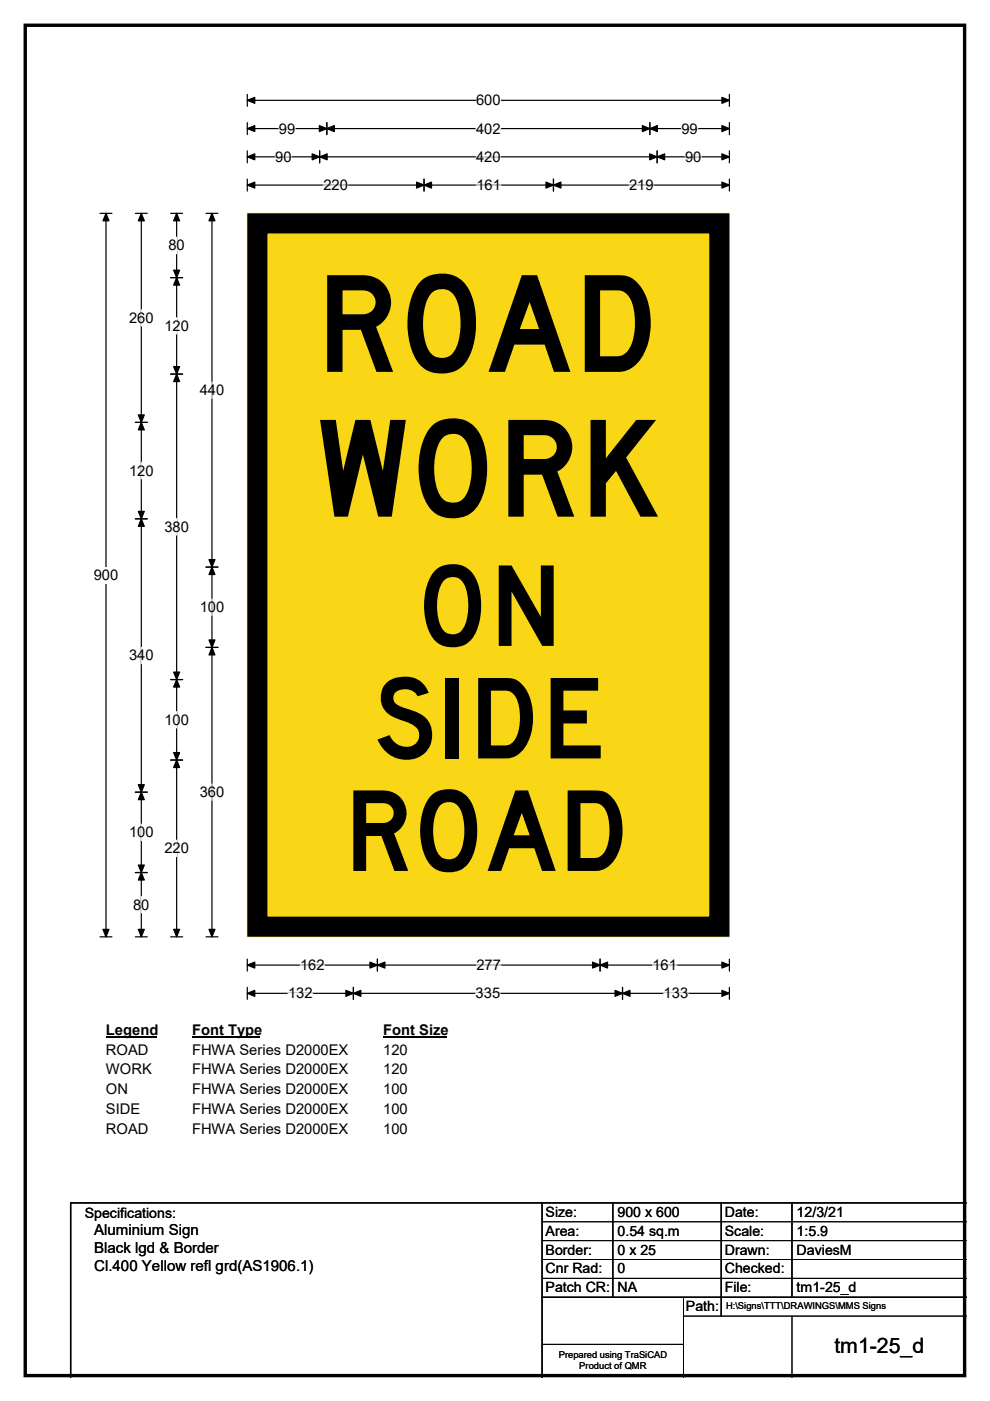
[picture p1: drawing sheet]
<svg xmlns="http://www.w3.org/2000/svg" width="210mm" height="297mm" viewBox="0 0 210 297" stroke-linecap="round" stroke-linejoin="round" font-family="sans-serif">
<path d="M5.4 5.4h199.2v286.3h-199.2z" fill="none" stroke="#000" stroke-width=".72"/>
<path d="M52.5 21.3h102.2M52.5 20v2.5M154.7 20v2.5" fill="none" stroke="#000" stroke-width=".25"/>
<path d="M52.5 21.3l1.5-.7v1.3zM153.1 20.6l1.6 .7-1.6 .6z" fill="#000" stroke="#000" stroke-width=".25"/>
<path d="M101 19.5h5.2v3.5h-5.2z" fill="#fff"/>
<g fill="none" stroke="#000" stroke-width=".25">
<path d="M52.5 27.3h102.2M52.5 26v2.5M52.5 32v2.5M52.5 38v2.5M52.5 33.3h102.2M52.5 39.2h102.2M67.8 32v2.5M69.3 26v2.5M89.9 38v2.5M117.4 38v2.5M137.8 26v2.5M139.4 32v2.5"/>
<path d="M154.7 26v2.5M154.7 32v2.5M154.7 38v2.5M21.2 45.2h2.5M22.5 45.2v153.4M21.2 198.6h2.5M52.5 203.3v2.6M52.5 209.3v2.6M52.5 204.6h102.2M52.5 210.6h102.2M75 209.3v2.6M80.1 203.3v2.6"/>
<path d="M127.3 203.3v2.6M132 209.3v2.6M154.7 203.3v2.6M154.7 209.3v2.6"/>
</g>
<g fill="#000" stroke="#000" stroke-width=".25">
<path d="M52.5 27.3l1.5-.7v1.3zM52.5 33.3l1.5-.7v1.3zM52.5 39.2l1.5-.6v1.3zM67.8 33.3l1.6-.7v1.3zM66.2 32.6l1.6 .7-1.6 .6zM69.3 27.3l1.6-.7v1.3zM67.7 26.6l1.6 .7-1.6 .6zM89.9 39.2l1.6-.6v1.3zM88.3 38.6l1.6 .6-1.6 .7zM115.8 38.6l1.6 .6-1.6 .7zM117.4 39.2l1.6-.6v1.3zM136.2 26.6l1.6 .7-1.6 .6z"/>
<path d="M137.8 27.3l1.6-.7v1.3zM137.8 32.6l1.6 .7-1.6 .6zM139.4 33.3l1.6-.7v1.3zM153.1 26.6l1.6 .7-1.6 .6zM153.1 32.6l1.6 .7-1.6 .6zM153.1 38.6l1.6 .6-1.6 .7zM22.5 45.2l.6 1.6h-1.3zM21.8 197h1.3l-.6 1.6zM52.5 204.6l1.5-.6v1.3zM52.5 210.6l1.5-.6v1.2zM75 210.6l1.5-.6v1.2zM73.4 210l1.6 .6-1.6 .6z"/>
<path d="M80.1 204.6l1.5-.6v1.3zM78.5 204l1.6 .6-1.6 .7zM125.7 204l1.6 .6-1.6 .7zM127.3 204.6l1.6-.6v1.3zM130.5 210l1.5 .6-1.5 .6zM132 210.6l1.6-.6v1.2zM153.1 204l1.6 .6-1.6 .7zM153.1 210l1.6 .6-1.6 .6z"/>
</g>
<g fill="none" stroke="#fff" stroke-width=".25">
<path d="M58.4 33.3h3.4M59.1 27.3h3.5M68.6 39.2h5.2M101 27.3h5.2M101 33.3h5.2M101 39.2h5.3M133.4 39.2h5.2M144.5 27.3h3.5M145.3 33.3h3.5M61.1 210.6h5.2M63.6 204.6h5.3M100.9 210.6h5.2"/>
<path d="M101 204.6h5.3M138.4 204.6h5.2M140.8 210.6h5.2"/>
</g>
<path d="M19.9 120.2h5.2v3.5h-5.2z" fill="#fff"/>
<g fill="none" stroke="#000" stroke-width=".25">
<path d="M28.7 45.2h2.5M30 45.2v153.4M36.2 45.2h2.5M36.2 58.9h2.5M37.5 45.2v153.4M43.7 45.2h2.5M45 45.2v153.4M36.2 79.3h2.5M28.7 89.6h2.5M28.7 110h2.5M43.7 120.2h2.5M43.7 137.3h2.5"/>
<path d="M36.2 144.1h2.5M28.7 168h2.5M36.2 161.1h2.5M28.7 185h2.5M28.7 198.6h2.5M36.2 198.6h2.5M43.7 198.6h2.5"/>
</g>
<g fill="#000" stroke="#000" stroke-width=".25">
<path d="M30 45.2l.6 1.6h-1.3zM37.5 58.9l.6 1.6h-1.3zM37.5 45.2l.6 1.6h-1.3zM36.8 57.3h1.3l-.6 1.6zM45 45.2l.6 1.6h-1.3zM36.8 77.7h1.3l-.6 1.6zM37.5 79.3l.6 1.6h-1.3zM30 89.6l.6 1.5h-1.3zM29.3 88h1.3l-.6 1.6zM29.3 108.4h1.3l-.6 1.6zM30 110l.6 1.6h-1.3zM45 120.2l.6 1.6h-1.3z"/>
<path d="M44.3 135.7h1.3l-.6 1.6zM44.3 118.6h1.3l-.6 1.6zM45 137.3l.6 1.6h-1.3zM36.8 142.5h1.3l-.6 1.6zM37.5 144.1l.6 1.6h-1.3zM29.3 166.4h1.3l-.6 1.6zM30 168l.6 1.5h-1.3zM36.8 159.6h1.3l-.6 1.5zM37.5 161.1l.6 1.6h-1.3zM29.3 183.4h1.3l-.6 1.6zM30 185l.6 1.6h-1.3zM29.3 197h1.3l-.6 1.6z"/>
<path d="M36.8 197h1.3l-.6 1.6zM44.3 197h1.3l-.6 1.6z"/>
</g>
<g fill="none" stroke="#fff" stroke-width=".25">
<path d="M37.5 50.3v3.5M30 65.7v3.4M37.5 67.4v3.4M30 98v3.5M45 81v3.5M37.5 109.9v3.6M30 137.2v3.5M45 127v3.5M37.5 150.9v3.4M30 174.7v3.5M37.5 178.1v3.5M45 166.2v3.5"/>
<path d="M30 190.1v3.4"/>
</g>
<path d="M22.5 216.6h10.7v3.5h-10.7z" fill="#fff"/>
<path d="M22.5 219.9h10.7" fill="none" stroke="#000" stroke-width=".32"/>
<path d="M40.7 216.6h14.4v3.5h-14.4z" fill="#fff"/>
<path d="M40.7 219.9h14.4" fill="none" stroke="#000" stroke-width=".32"/>
<path d="M81.3 216.6h13.4v3.5h-13.4z" fill="#fff"/>
<path d="M81.3 219.9h13.4" fill="none" stroke="#000" stroke-width=".32"/>
<g fill="#fff">
<path d="M22.5 220.8h9v3.5h-9z"/>
<path d="M40.7 220.8h33.1v3.5h-33.1z"/>
<path d="M81.3 220.8h5.2v3.5h-5.2z"/>
<path d="M22.5 225h9.7v3.5h-9.7z"/>
<path d="M40.7 225h33.1v3.5h-33.1z"/>
<path d="M81.3 225h5.2v3.5h-5.2z"/>
<path d="M22.5 229.2h4.6v3.5h-4.6z"/>
<path d="M40.7 229.2h33.1v3.5h-33.1z"/>
<path d="M81.3 229.2h5.2v3.5h-5.2z"/>
<path d="M22.5 233.4h7.2v3.5h-7.2z"/>
<path d="M40.7 233.4h33.1v3.5h-33.1z"/>
<path d="M81.3 233.4h5.2v3.5h-5.2z"/>
<path d="M22.5 237.6h9v3.4h-9z"/>
<path d="M40.7 237.6h33.1v3.4h-33.1z"/>
<path d="M81.3 237.6h5.2v3.4h-5.2z"/>
</g>
<path d="M52.5 45.3h102.2v153.3h-102.2z" fill="#fad716"/>
<path d="M52.5 45.2h102.2v153.4h-102.2z" fill="none" stroke="#fad716" stroke-width=".21"/>
<path d="M54.6 47.4h98v149.1h-98z" fill="none" stroke="#000" stroke-width="4.3"/>
<path d="M115 255v37M130 255v20M153 255v24M168 255v20M205 255h-190v37M115 275h90" fill="none" stroke="#000" stroke-width=".3"/>
<path d="M115 259h90M115 263h90M115 267h90M115 271h90M145 279h60M145 275v17M168 279v13M115 285h30" fill="none" stroke="#000" stroke-width=".21"/>
<g font-size="28.5">
<text x="67" y="78.8">ROAD</text>
<text x="67.3" y="109.5">WORK</text>
</g>
<g font-size="23.7">
<text x="88.2" y="136.9">ON</text>
<text x="79.2" y="160.8">SIDE</text>
<text x="72.9" y="184.7">ROAD</text>
</g>
<text font-size="4.5" x="177" y="286.9">tm1-25_d</text>
<g font-size="3.2">
<text x="20" y="261.9">Aluminium Sign</text>
<text x="20" y="265.7">Black lgd &amp; Border</text>
<text x="20" y="269.6">Cl.400 Yellow refl grd(AS1906.1)</text>
</g>
<g font-size="3.1">
<text x="101" y="22.3">600</text>
<text x="59.1" y="28.3">99</text>
<text x="101" y="28.3">402</text>
<text x="144.5" y="28.3">99</text>
<text x="58.4" y="34.3">90</text>
<text x="101" y="34.3">420</text>
<text x="145.3" y="34.3">90</text>
<text x="68.6" y="40.3">220</text>
<text x="101" y="40.3">161</text>
<text x="133.4" y="40.3">219</text>
<text x="35.7" y="53.1">80</text>
<text x="27.4" y="68.5">260</text>
<text x="34.9" y="70.1">120</text>
<text x="42.4" y="83.8">440</text>
<text x="27.4" y="100.8">120</text>
<text x="34.9" y="112.7">380</text>
<text x="19.9" y="123">900</text>
<text x="42.4" y="129.8">100</text>
<text x="27.4" y="140">340</text>
<text x="34.9" y="153.7">100</text>
<text x="42.4" y="169">360</text>
<text x="27.4" y="177.5">100</text>
<text x="34.9" y="180.9">220</text>
<text x="28.2" y="192.9">80</text>
<text x="63.6" y="205.7">162</text>
<text x="101" y="205.7">277</text>
<text x="138.4" y="205.7">161</text>
<text x="61.1" y="211.7">132</text>
<text x="100.9" y="211.7">335</text>
<text x="140.8" y="211.7">133</text>
<text x="22.5" y="219.4">Legend</text>
<text x="40.7" y="219.4">Font Type</text>
<text x="81.3" y="219.4">Font Size</text>
<text x="22.5" y="223.6">ROAD</text>
<text x="22.5" y="227.8">WORK</text>
<text x="40.7" y="223.6">FHWA Series D2000EX</text>
<text x="40.7" y="227.8">FHWA Series D2000EX</text>
<text x="81.3" y="223.6">120</text>
<text x="81.3" y="227.8">120</text>
<text x="22.5" y="232">ON</text>
<text x="40.7" y="232">FHWA Series D2000EX</text>
<text x="81.3" y="232">100</text>
<text x="22.5" y="236.2">SIDE</text>
<text x="40.7" y="236.2">FHWA Series D2000EX</text>
<text x="81.3" y="236.2">100</text>
<text x="22.5" y="240.3">ROAD</text>
<text x="40.7" y="240.3">FHWA Series D2000EX</text>
<text x="81.3" y="240.3">100</text>
</g>
<g font-size="3">
<text x="115.7" y="258">Size:</text>
<text x="131" y="258">900 x 600</text>
<text x="153.7" y="258">Date:</text>
<text x="169" y="258">12/3/21</text>
<text x="18" y="258.2">Specifications:</text>
<text x="115.7" y="262">Area:</text>
<text x="131" y="262">0.54 sq.m</text>
<text x="153.7" y="262">Scale:</text>
<text x="169" y="262">1:5.9</text>
<text x="115.7" y="266">Border:</text>
<text x="115.7" y="270">Cnr Rad:</text>
<text x="131" y="266">0 x 25</text>
<text x="131" y="270">0</text>
<text x="153.7" y="266">Drawn:</text>
<text x="153.7" y="270">Checked:</text>
<text x="169" y="266">DaviesM</text>
<text x="115.7" y="274">Patch CR:</text>
<text x="131" y="274">NA</text>
<text x="153.7" y="274">File:</text>
<text x="169" y="274">tm1-25_d</text>
<text x="145.5" y="278">Path:</text>
</g>
<g font-size="2">
<text x="154" y="277.6">H:\Signs\TTT\DRAWINGS\MMS Signs</text>
<text x="118.5" y="287.8">Prepared using TraSiCAD</text>
<text x="122.9" y="290.2">Product of QMR</text>
</g>
</svg>
